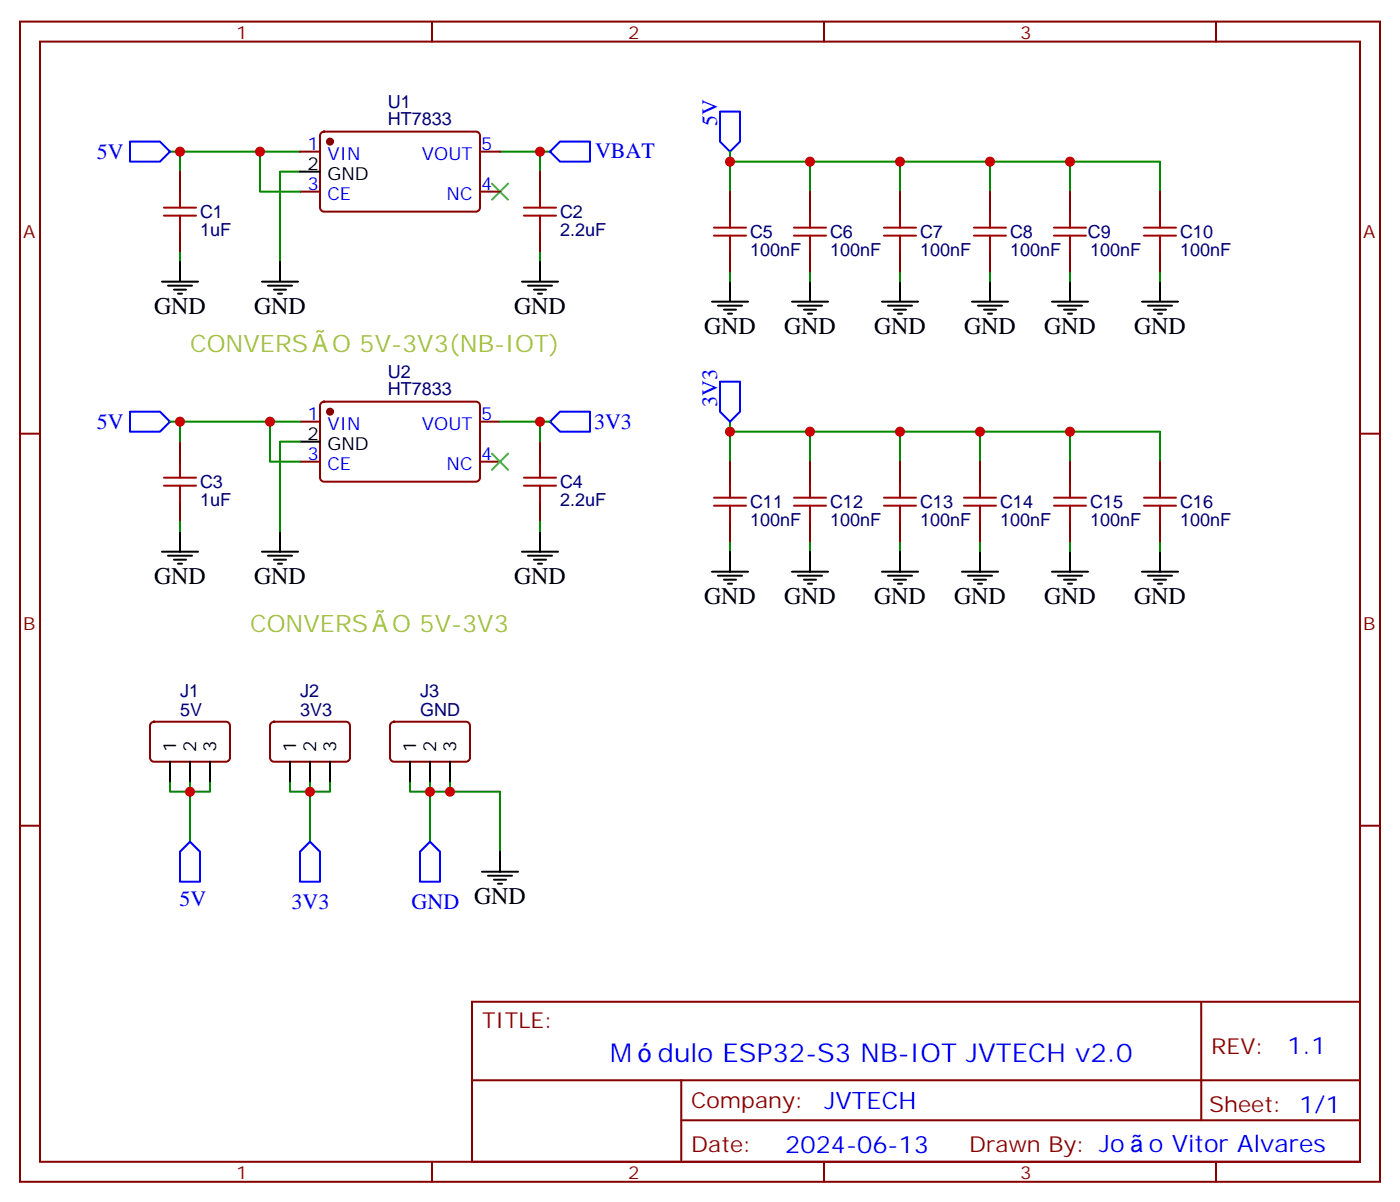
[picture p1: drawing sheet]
<svg xmlns="http://www.w3.org/2000/svg" width="247mm" height="212mm" viewBox="0 0 247 212" stroke-linecap="round" stroke-linejoin="round" font-family="sans-serif">
<g fill="none" stroke="#870000" stroke-width=".35">
<path d="M3.5 3.8h239.9v204.6h-239.9zM7.1 7.3h232.8v197.6h-232.8zM76.2 3.8v3.5M145.3 3.8v3.5M214.5 3.8v3.5M31.7 30.3v3.5M52.9 26.7h3.5M52.9 33.8h3.5M56.7 23.4l.4-.2h26.9a.71 .71 0 0 1 .7 .7v12.7a.76 .76 0 0 1-.7 .7h-26.9a.76 .76 0 0 1-.7-.7v-12.7zM84.7 26.7h3.5M84.7 33.8h3.5M95.2 30.3v3.5"/>
<path d="M128.8 33.8v3.5M142.9 33.8v3.5M158.7 33.8v3.5M174.6 33.8v3.5M188.7 33.8v3.5M204.6 33.8v3.5M31.7 40.9v3.5M95.2 40.9v3.5M128.8 44.4v3.5M142.9 44.4v3.5M158.7 44.4v3.5M174.6 44.4v3.5"/>
<path d="M188.7 44.4v3.5M204.6 44.4v3.5M3.5 76.5h3.6M31.7 77.9v3.5M52.9 74.4h3.5M56.7 71l.4-.2h26.9a.71 .71 0 0 1 .7 .7v12.7a.76 .76 0 0 1-.7 .7h-26.9a.76 .76 0 0 1-.7-.7v-12.7zM84.7 74.4h3.5M95.2 77.9v3.5M239.9 76.5h3.5M31.7 88.5v3.5M52.9 81.4h3.5M84.7 81.4h3.5"/>
<path d="M95.2 88.5v3.5M128.8 81.4v3.5M128.8 92v3.5M142.9 81.4v3.5M142.9 92v3.5M158.7 81.4v3.5M158.7 92v3.5M172.9 81.4v3.5M172.9 92v3.5M188.7 81.4v3.5M188.7 92v3.5M204.6 81.4v3.5"/>
<path d="M204.6 92v3.5M26.7 127.5l.5-.2h12.7a.71 .71 0 0 1 .7 .7v5.6a.76 .76 0 0 1-.7 .7h-12.7a.76 .76 0 0 1-.7-.7v-5.6zM47.9 127.5l.4-.2h12.7a.71 .71 0 0 1 .7 .7v5.6a.76 .76 0 0 1-.7 .7h-12.7a.76 .76 0 0 1-.7-.7v-5.6zM69 127.5l.5-.2h12.7a.71 .71 0 0 1 .7 .7v5.6a.76 .76 0 0 1-.7 .7h-12.7a.76 .76 0 0 1-.7-.7v-5.6zM3.5 145.6h3.6M239.9 145.6h3.5M83.3 176.7h156.6v28.2h-156.6zM211.9 176.7v20.9M83.3 190.5h156.5M120.2 197.6h119.6M120.2 190.5v14.1M76.2 204.9v3.5"/>
<path d="M145.3 204.9v3.5M214.5 204.9v3.5"/>
</g>
<g fill="none" stroke="#008700" stroke-width=".35">
<path d="M30 26.7h1.7M45.9 26.7v7.1h7M52.9 26.7h-21.2v3.6M52.9 30.3h-3.5v15.8M88.2 26.7h7v3.6M95.2 26.7h1.8M128.8 26.7v1.8h29.9v5.3M128.8 28.5v5.3M142.9 28.5v5.3M158.7 28.5h45.9v5.3M174.6 28.5v5.3M188.7 28.5v5.3"/>
<path d="M31.7 44.4v1.7M95.2 44.4v1.7M128.8 47.9v1.8M142.9 47.9v1.8M158.7 47.9v1.8M174.6 47.9v1.8M188.7 47.9v1.8M204.6 47.9v1.8M30 74.4h1.7M47.6 74.4v7h5.3M52.9 77.9h-3.5v15.9M52.9 74.4h-21.2v3.5"/>
<path d="M88.2 74.4h7v3.5M95.2 74.4h1.8M128.8 74.4v1.7h29.9v5.3M128.8 76.1v5.3M142.9 76.1v5.3M158.7 76.1h14.2v5.3M172.9 76.1h31.7v5.3M188.7 76.1v5.3M31.7 92v1.8M95.2 92v1.8M128.8 95.5v1.8M142.9 95.5v1.8"/>
<path d="M158.7 95.5v1.8M172.9 95.5v1.8M188.7 95.5v1.8M204.6 95.5v1.8M30 137.9v1.7h7v-1.7M33.5 137.9v10.5M51.2 137.9v1.7h7v-1.7M54.7 137.9v10.5M72.3 137.9v1.7h7.1v-1.7M75.8 137.9v10.5M79.4 139.6h8.8v10.6"/>
</g>
<path d="M127 19.7h3.5v5.3l-1.7 1.7-1.8-1.7zM22.9 25h5.3l1.8 1.7-1.8 1.8h-5.3zM97 26.7l1.8-1.7h5.3v3.5h-5.3zM22.9 72.6h5.3l1.8 1.8-1.8 1.7h-5.3zM97 74.4l1.8-1.8h5.3v3.5h-5.3zM127 67.3h3.5v5.3l-1.7 1.8-1.8-1.8zM33.5 148.4l1.8 1.8v5.3h-3.6v-5.3zM54.7 148.4l1.7 1.8v5.3h-3.5v-5.3zM75.8 148.4l1.8 1.8v5.3h-3.5v-5.3z" fill="none" stroke="#00f" stroke-width=".35"/>
<g fill="none" stroke="#000" stroke-width=".35">
<path d="M52.9 30.3h3.5M28.6 49.7h6.3M29.6 50.4h4.3M30.7 51.1h2.1M31.4 51.8h.7M31.7 46.1v3.6M46.2 49.7h6.4M47.3 50.4h4.2M48.3 51.1h2.1M49 51.8h.7M49.4 46.1v3.6M92.1 49.7h6.3"/>
<path d="M93.1 50.4h4.3M94.2 51.1h2.1M94.9 51.8h.7M95.2 46.1v3.6M125.6 53.2h6.3M126.6 53.9h4.3M127.7 54.6h2.1M128.4 55.3h.7M128.8 49.7v3.5M139.7 53.2h6.3M140.8 53.9h4.2M141.8 54.6h2.1"/>
<path d="M142.5 55.3h.7M142.9 49.7v3.5M155.6 53.2h6.3M156.6 53.9h4.3M157.7 54.6h2.1M158.4 55.3h.7M158.7 49.7v3.5M171.4 53.2h6.4M172.5 53.9h4.2M173.6 54.6h2.1M174.3 55.3h.7M174.6 49.7v3.5"/>
<path d="M185.6 53.2h6.3M186.6 53.9h4.3M187.7 54.6h2.1M188.4 55.3h.7M188.7 49.7v3.5M201.4 53.2h6.4M202.5 53.9h4.2M203.6 54.6h2.1M204.3 55.3h.7M204.6 49.7v3.5M52.9 77.9h3.5M28.6 97.3h6.3"/>
<path d="M29.6 98h4.3M30.7 98.7h2.1M31.4 99.4h.7M31.7 93.8v3.5M46.2 97.3h6.4M47.3 98h4.2M48.3 98.7h2.1M49 99.4h.7M49.4 93.8v3.5M92.1 97.3h6.3M93.1 98h4.3M94.2 98.7h2.1"/>
<path d="M94.9 99.4h.7M95.2 93.8v3.5M128.8 97.3v3.5M142.9 97.3v3.5M158.7 97.3v3.5M172.9 97.3v3.5M188.7 97.3v3.5M204.6 97.3v3.5M125.6 100.8h6.3M126.6 101.5h4.3M127.7 102.2h2.1M128.4 102.9h.7"/>
<path d="M139.7 100.8h6.3M140.8 101.5h4.2M141.8 102.2h2.1M142.5 102.9h.7M155.6 100.8h6.3M156.6 101.5h4.3M157.7 102.2h2.1M158.4 102.9h.7M169.7 100.8h6.3M170.7 101.5h4.3M171.8 102.2h2.1M172.5 102.9h.7"/>
<path d="M185.6 100.8h6.3M186.6 101.5h4.3M187.7 102.2h2.1M188.4 102.9h.7M201.4 100.8h6.4M202.5 101.5h4.2M203.6 102.2h2.1M204.3 102.9h.7M30 134.3v3.6M33.5 134.3v3.6M37 134.3v3.6M51.2 134.3v3.6"/>
<path d="M54.7 134.3v3.6M58.2 134.3v3.6M72.3 134.3v3.6M75.8 134.3v3.6M79.4 134.3v3.6M85 153.7h6.4M86.1 154.4h4.2M87.1 155.2h2.2M87.8 155.9h.7M88.2 150.2v3.5"/>
</g>
<g fill="none" stroke="#a10000" stroke-width=".35">
<path d="M28.9 38h5.7M28.9 36.6h5.7M31.7 33.8v2.8M31.7 38v2.9M92.4 38h5.7M92.4 36.6h5.7M95.2 33.8v2.8M95.2 38v2.9M128.8 37.3v2.8M142.9 37.3v2.8M158.7 37.3v2.8M174.6 37.3v2.8"/>
<path d="M188.7 37.3v2.8M204.6 37.3v2.8M125.9 41.6h5.7M125.9 40.1h5.7M128.8 41.6v2.8M140.1 41.6h5.6M140.1 40.1h5.6M142.9 41.6v2.8M155.9 41.6h5.7M155.9 40.1h5.7M158.7 41.6v2.8M171.8 41.6h5.6"/>
<path d="M171.8 40.1h5.6M174.6 41.6v2.8M185.9 41.6h5.7M185.9 40.1h5.7M188.7 41.6v2.8M201.8 41.6h5.6M201.8 40.1h5.6M204.6 41.6v2.8M28.9 85.7h5.7M28.9 84.2h5.7M31.7 81.4v2.8M31.7 85.7v2.8"/>
<path d="M92.4 85.7h5.7M92.4 84.2h5.7M95.2 81.4v2.8M95.2 85.7v2.8M125.9 89.2h5.7M125.9 87.8h5.7M128.8 84.9v2.9M128.8 89.2v2.8M140.1 89.2h5.6M140.1 87.8h5.6M142.9 84.9v2.9M142.9 89.2v2.8"/>
<path d="M155.9 89.2h5.7M155.9 87.8h5.7M158.7 84.9v2.9M158.7 89.2v2.8M170 89.2h5.7M170 87.8h5.7M172.9 84.9v2.9M172.9 89.2v2.8M185.9 89.2h5.7M185.9 87.8h5.7M188.7 84.9v2.9M188.7 89.2v2.8"/>
<path d="M201.8 89.2h5.6M201.8 87.8h5.6M204.6 84.9v2.9M204.6 89.2v2.8"/>
</g>
<g fill="#870000" stroke="#870000" stroke-width=".35">
<circle cx="58.2" cy="72.6" r=".53"/>
<circle cx="58.2" cy="25" r=".53"/>
</g>
<path d="M86.8 32.4l2.8 2.8M89.6 32.4l-2.8 2.8M86.8 80l2.8 2.8M89.6 80l-2.8 2.8" fill="none" stroke="#3c3" stroke-width=".35"/>
<g fill="#c00">
<circle cx="142.9" cy="76.1" r=".88"/>
<circle cx="128.8" cy="76.1" r=".88"/>
<circle cx="128.8" cy="28.5" r=".88"/>
<circle cx="142.9" cy="28.5" r=".88"/>
<circle cx="158.8" cy="76.1" r=".88"/>
<circle cx="172.9" cy="76.1" r=".88"/>
<circle cx="188.7" cy="76.1" r=".88"/>
<circle cx="158.8" cy="28.5" r=".88"/>
<circle cx="174.6" cy="28.5" r=".88"/>
<circle cx="188.7" cy="28.5" r=".88"/>
<circle cx="79.4" cy="139.6" r=".88"/>
<circle cx="33.5" cy="139.6" r=".88"/>
<circle cx="54.7" cy="139.6" r=".88"/>
<circle cx="75.8" cy="139.6" r=".88"/>
<circle cx="95.3" cy="74.4" r=".88"/>
<circle cx="31.8" cy="74.4" r=".88"/>
<circle cx="31.8" cy="26.7" r=".88"/>
<circle cx="95.3" cy="26.7" r=".88"/>
<circle cx="45.9" cy="26.7" r=".88"/>
<circle cx="47.6" cy="74.4" r=".88"/>
</g>
<g font-size="4.6" fill="#00f">
<text x="107.6" y="187.3">M</text>
<text x="116" y="187.3">dulo ESP32-S3 NB-IOT JVTECH v2.0</text>
</g>
<g font-size="4.2">
<text x="27.2" y="55.3">GND</text>
<text x="44.8" y="55.3">GND</text>
<text x="90.7" y="55.3">GND</text>
<text x="124.2" y="58.8">GND</text>
<text x="138.3" y="58.8">GND</text>
<text x="154.2" y="58.8">GND</text>
<text x="170" y="58.8">GND</text>
<text x="184.1" y="58.8">GND</text>
<text x="200" y="58.8">GND</text>
<text x="27.2" y="102.9">GND</text>
<text x="44.8" y="102.9">GND</text>
<text x="90.7" y="102.9">GND</text>
<text x="124.2" y="106.5">GND</text>
<text x="138.3" y="106.5">GND</text>
<text x="154.2" y="106.5">GND</text>
<text x="168.3" y="106.5">GND</text>
<text x="184.1" y="106.5">GND</text>
<text x="200" y="106.5">GND</text>
</g>
<g font-size="4.2" fill="#a7c43b">
<text x="33.5" y="62">CONVERS</text>
<text x="58.6" y="62">O 5V-3V3(NB-IOT)</text>
<text x="44.1" y="111.4">CONVERS</text>
<text x="69.2" y="111.4">O 5V-3V3</text>
</g>
<g font-size="4.2" fill="#00f">
<text x="227.1" y="185.9">1.1</text>
<text x="145.4" y="195.5">JVTECH</text>
<text x="138.5" y="203.3">2024-06-13</text>
<text x="202.6" y="203.2">o Vitor Alvares</text>
</g>
<g font-size="3.9" fill="#00f">
<text x="126.5" y="22.2" transform="rotate(-90 126.5 22.2)">5V</text>
<text x="17.1" y="28">5V</text>
<text x="105" y="27.9">VBAT</text>
<text x="126.5" y="71.8" transform="rotate(-90 126.5 71.8)">3V3</text>
<text x="17.1" y="75.6">5V</text>
<text x="104.8" y="75.6">3V3</text>
<text x="31.7" y="159.8">5V</text>
<text x="51.4" y="160.3">3V3</text>
<text x="72.6" y="160.3">GND GND</text>
</g>
<g font-size="3.9" fill="#800">
<text x="85" y="181.3">TITLE:</text>
<text x="213.6" y="185.9">REV:</text>
<text x="121.9" y="195.5">Company:</text>
<text x="213.3" y="196.1">Sheet: 1/1</text>
<text x="121.9" y="203.1">Date:</text>
<text x="171" y="203.2">Drawn By: Jo</text>
</g>
<g font-size="3.2" fill="#800">
<text x="41.6" y="6.8">1</text>
<text x="110.8" y="6.8">2</text>
<text x="179.9" y="6.8">3</text>
<text x="4.1" y="41.9">A</text>
<text x="240.4" y="41.9">A</text>
<text x="4.1" y="111.1">B</text>
<text x="240.4" y="111.1">B</text>
<text x="41.6" y="207.9">1</text>
<text x="110.8" y="207.9">2</text>
<text x="179.9" y="207.9">3</text>
</g>
<g font-size="3.2" fill="#000080">
<text x="68.4" y="22">HT7833</text>
<text x="68.4" y="19.1">U1</text>
<text x="35.3" y="41.6">1uF</text>
<text x="35.3" y="38.4">C1</text>
<text x="98.8" y="41.6">2.2uF</text>
<text x="98.8" y="38.4">C2</text>
<text x="132.3" y="42">C5</text>
<text x="146.4" y="42">C6</text>
<text x="162.3" y="42">C7</text>
<text x="178.2" y="42">C8</text>
<text x="191.9" y="41.9">C9</text>
<text x="208.1" y="42">C10</text>
<text x="132.3" y="45.2">100nF</text>
<text x="146.4" y="45.2">100nF</text>
<text x="162.3" y="45.2">100nF</text>
<text x="178.2" y="45.2">100nF</text>
<text x="192.3" y="45.2">100nF</text>
<text x="208.1" y="45.2">100nF</text>
<text x="68.4" y="69.7">HT7833</text>
<text x="68.4" y="66.7">U2</text>
<text x="35.3" y="89.2">1uF</text>
<text x="35.3" y="86">C3</text>
<text x="98.8" y="89.2">2.2uF</text>
<text x="98.8" y="86">C4</text>
<text x="132.3" y="89.6">C11</text>
<text x="146.4" y="89.6">C12</text>
<text x="162.3" y="89.6">C13</text>
<text x="176.4" y="89.6">C14</text>
<text x="192.3" y="89.6">C15</text>
<text x="208.1" y="89.6">C16</text>
<text x="132.3" y="92.8">100nF</text>
<text x="146.4" y="92.8">100nF</text>
<text x="162.3" y="92.8">100nF</text>
<text x="176.4" y="92.8">100nF</text>
<text x="192.3" y="92.8">100nF</text>
<text x="208.1" y="92.8">100nF</text>
<text x="31.8" y="123">J1</text>
<text x="52.9" y="123">J2</text>
<text x="74.1" y="123">J3</text>
<text x="31.8" y="126.2">5V</text>
<text x="52.9" y="126.2">3V3</text>
<text x="74.1" y="126.2">GND</text>
</g>
<g font-size="3.2" fill="#00f">
<text x="54.3" y="26.4">1</text>
<text x="57.7" y="28.2">VIN</text>
<text x="74.4" y="28.2">VOUT</text>
<text x="84.8" y="26.4">5</text>
<text x="54.3" y="33.4">3</text>
<text x="57.7" y="35.2">CE</text>
<text x="78.8" y="35.2">NC</text>
<text x="84.8" y="33.4">4</text>
<text x="54.3" y="74">1</text>
<text x="57.7" y="75.8">VIN</text>
<text x="74.4" y="75.8">VOUT</text>
<text x="84.8" y="74">5</text>
<text x="54.3" y="81.1">3</text>
<text x="57.7" y="82.8">CE</text>
<text x="78.8" y="82.8">NC</text>
<text x="84.8" y="81.1">4</text>
</g>
<g font-size="3.2">
<text x="54.3" y="29.9">2</text>
<text x="57.7" y="31.7">GND</text>
<text x="54.3" y="77.5">2</text>
<text x="57.7" y="79.3">GND</text>
<text x="31" y="132.6" transform="rotate(-90 31 132.6)">1</text>
<text x="34.6" y="132.6" transform="rotate(-90 34.6 132.6)">2</text>
<text x="38.1" y="132.6" transform="rotate(-90 38.1 132.6)">3</text>
<text x="52.2" y="132.6" transform="rotate(-90 52.2 132.6)">1</text>
<text x="55.7" y="132.6" transform="rotate(-90 55.7 132.6)">2</text>
<text x="59.3" y="132.6" transform="rotate(-90 59.3 132.6)">3</text>
<text x="73.4" y="132.6" transform="rotate(-90 73.4 132.6)">1</text>
<text x="76.9" y="132.6" transform="rotate(-90 76.9 132.6)">2</text>
<text x="80.4" y="132.6" transform="rotate(-90 80.4 132.6)">3</text>
</g>
</svg>
